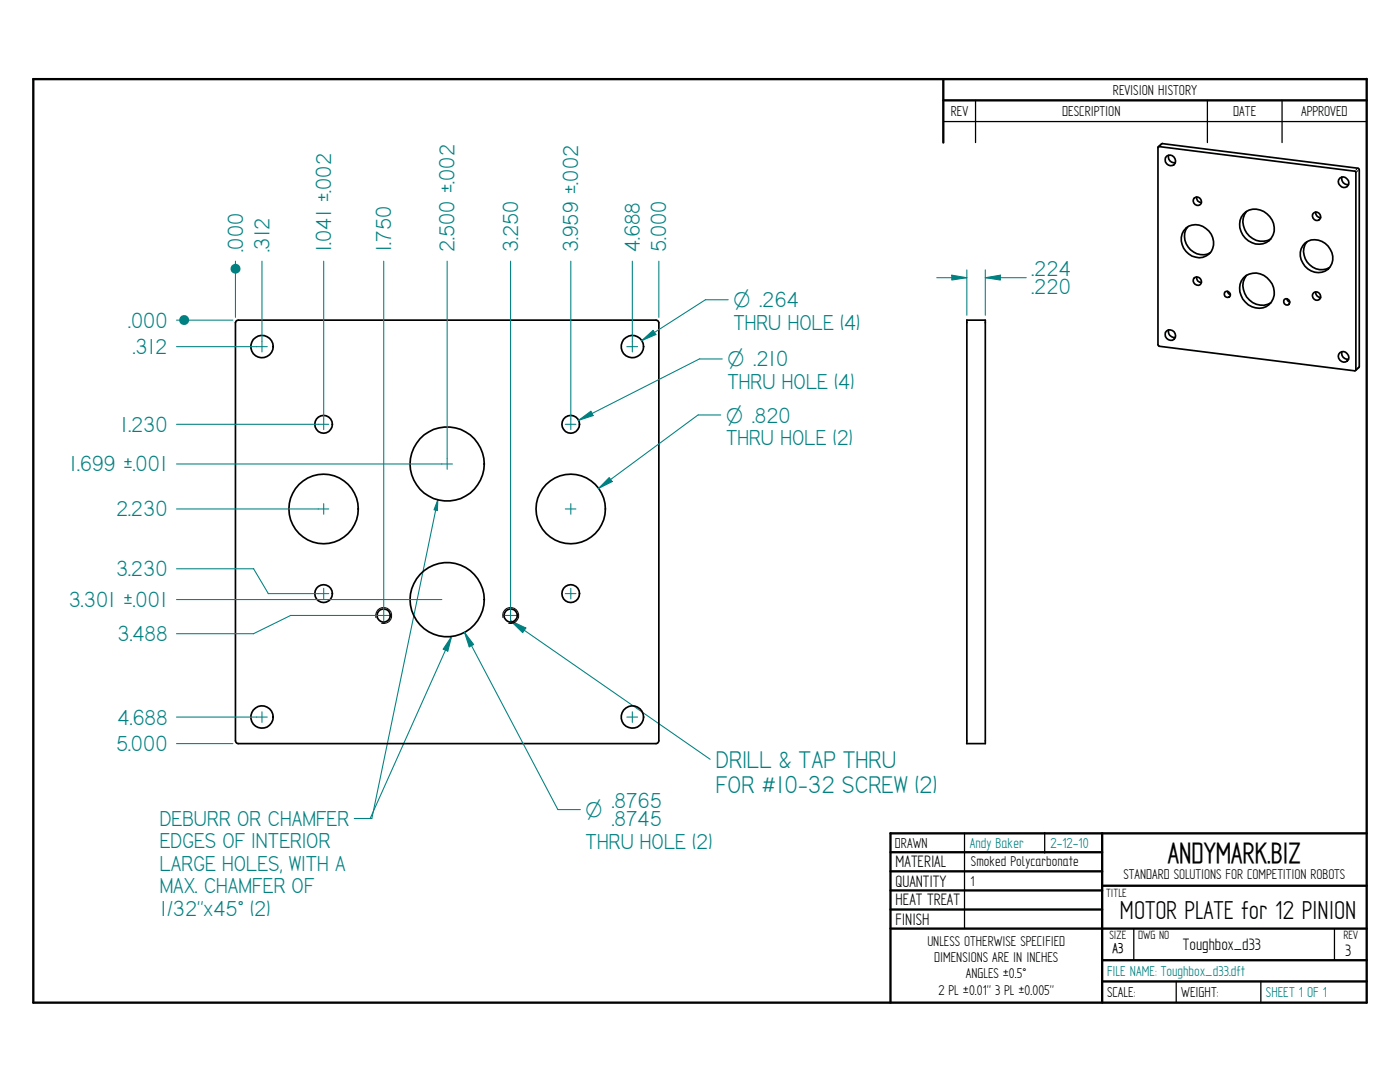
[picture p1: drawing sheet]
<svg xmlns="http://www.w3.org/2000/svg" width="279mm" height="216mm" viewBox="0 0 279 216" stroke-linecap="round" stroke-linejoin="round" font-family="sans-serif">
<g fill="none" stroke="#000" stroke-width=".47">
<path d="M6.6 15.8l266.2-.1v184.4h-266.2v-184.3M188.3 15.8v12.6M188.3 20h84.5M177.7 166.2v33.9M177.7 166.3h95.1M177.7 170.1h42.3M177.7 173.9h42.3M177.7 177.7h42.3M220 166.2v33.9M220 176.7h52.8M177.7 181.5h42.3M177.7 185.3h95.1"/>
<path d="M220 191.6h52.8M220 195.8h52.8"/>
</g>
<path d="M188.3 24.3h84.5M194.7 20v8.4M241 20v8.4M255.9 20v8.4M192.5 166.2v19.1M208.5 166.1v4.1M226.3 185.3v6.3M234.7 195.8v4.3M251.6 195.8v4.3M266.3 185.3v6.3" fill="none" stroke="#000" stroke-width=".25"/>
<g fill="none" stroke="#000" stroke-width=".34">
<path d="M231.1 29.5l.3-.2 39.2 4.9v39.5l-.2 .3-39.1-4.9M231.1 29.4v39.4l.3 .3M231.1 29.3l.9-.6 39.2 5 .1 39.5-.7 .7M232.8 31.2a1.09 1.09 0 0 1 1.6 .3 1.09 1.09 0 0 1-.4 1.5 1.14 1.14 0 0 1-1.3-.5 1.14 1.14 0 0 1 .1-1.3zM233.2 31a1.18 1.18 0 0 0 1.4 1.5M238.4 39.5a.86 .86 0 0 1 1.2 .3 .86 .86 0 0 1-.4 1.2 .9 .9 0 0 1-.9-.5 .9 .9 0 0 1 .1-1zM238.8 39.3a.95 .95 0 0 0 1 1.1M267.4 35.5a1.07 1.07 0 0 1 1.7 .5 1.07 1.07 0 0 1-1 1.4 1.13 1.13 0 0 1-.9-.7 1.13 1.13 0 0 1 .2-1.2zM267.8 35.3a1.19 1.19 0 0 0 1.3 1.5M236.7 45.6a3.5 3.5 0 0 1 3.8-.2 3.5 3.5 0 0 1 1.7 3.5 2.97 2.97 0 0 1-5 1.8 3.4 3.4 0 0 1-.5-5.1zM237 45.3a3.6 3.6 0 0 0 .3 4.3 3.6 3.6 0 0 0 4.3 .8M238.4 55.4a.87 .87 0 0 1 1.2 .3 .87 .87 0 0 1-.4 1.2 .93 .93 0 0 1-.9-.4 .93 .93 0 0 1 .1-1.1z"/>
<path d="M238.8 55.2a.91 .91 0 0 0 1 1.1M245 58.1l.3 .6 .2 .1M248.2 55.5a3.7 3.7 0 0 1 4.5-.3 3.7 3.7 0 0 1 1.4 4.4 3.4 3.4 0 0 1-3 1.9 3.4 3.4 0 0 1-3.1-1.8 3.5 3.5 0 0 1 .2-4.2zM248.2 42.7a3.6 3.6 0 0 1 5.7 1.2 3.2 3.2 0 0 1-.6 4.1 3.2 3.2 0 0 1-4.2 0 3.7 3.7 0 0 1-.9-5.3zM248.8 42.2a3.8 3.8 0 0 0 .3 4.6 3.8 3.8 0 0 0 4.5 .9M248.8 54.9a3.8 3.8 0 0 0 .2 4.7 3.8 3.8 0 0 0 4.6 .9M256.3 59.7a.65 .65 0 0 1 1 .3 .65 .65 0 0 1-.4 .9 .7 .7 0 0 1-.7-.4 .7 .7 0 0 1 .1-.8zM256.8 59.6l.1 .3 .5 .4M260.4 48.5a3.5 3.5 0 0 1 5.4 1.9 2.96 2.96 0 0 1-1.1 3.6 2.96 2.96 0 0 1-3.7-.3 3.4 3.4 0 0 1-.6-5.2zM260.8 48.3a3.5 3.5 0 0 0 .3 4.3 3.5 3.5 0 0 0 4.2 .8M262.6 42.3a.96 .96 0 0 0 1 1.1M262.6 58.3a.95 .95 0 0 0 1 1.1"/>
<path d="M232.8 66a1.1 1.1 0 0 1 1.6 .3 1.1 1.1 0 0 1-.4 1.6 1.15 1.15 0 0 1-1.3-.5 1.15 1.15 0 0 1 .1-1.4zM233.2 65.8a1.18 1.18 0 0 0 1.4 1.5M267.4 70.4a1.12 1.12 0 0 1 1.5 .2 1.12 1.12 0 0 1 0 1.5 1.12 1.12 0 0 1-1.5-.3 1.12 1.12 0 0 1 0-1.4zM267.8 70.2a1.18 1.18 0 0 0 1.3 1.5"/>
<circle cx="245" cy="58.8" r=".61"/>
<circle cx="262.8" cy="59.1" r=".83"/>
<circle cx="262.8" cy="43.2" r=".83"/>
</g>
<path d="M231.8 28.9l-.3 .2M270.8 33.7l-.2 .3M271 34l-.2 .2M271.1 73.3l-.3 .3" fill="none" stroke="#000" stroke-width=".2"/>
<path d="M101.9 123.9l39.8 27.6" fill="none" stroke="#008080" stroke-width=".21"/>
<path d="M101.9 123.9l3 1.4-.6 .9z" fill="#008080"/>
<path d="M90.1 127l-16.2 36.3M101.9 123.9l3 1.4-.6 .9z" fill="none" stroke="#008080" stroke-width=".21"/>
<path d="M90.1 127l-.7 2.9-1-.4z" fill="#008080"/>
<path d="M87.4 99.7l-13.2 63.6M90.1 127l-.7 2.9-1-.4zM70.7 163.3h3.2" fill="none" stroke="#008080" stroke-width=".21"/>
<path d="M87.4 99.7l-.1 2.2-.7-.2z" fill="#008080"/>
<g fill="none" stroke="#008080" stroke-width=".21">
<path d="M47 52.1v11.2M51.2 69.2h2.1M52.3 68.1v2.1M125.1 69.2h2.2M126.2 68.1v2.1M63.5 84.7h2.1M64.6 83.6v2.1M87.4 99.7l-.1 2.2-.7-.2zM88.1 92.6h2.2M89.2 91.5v2.1M112.8 84.7h2.1M113.9 83.6v2.1"/>
<path d="M63.5 118.4h2.1M63.5 101.6h2.1M64.6 100.5v2.1M64.6 117.4v2.1M112.8 118.4h2.1M112.8 101.6h2.1M113.9 100.5v2.1M113.9 117.4v2.1M75.5 122.8h2.1M76.6 121.8v2.1M100.8 122.8h2.2M101.9 121.8v2.1"/>
<path d="M51.2 143.1h2.1M52.3 142v2.1M125.1 143.1h2.2M126.2 142v2.1M71 163.3h3.2"/>
</g>
<g fill="none" stroke="#000" stroke-width=".34">
<path d="M47 64.4l.2-.4 .3-.1h83.4l.3 .1 .3 .4v83.4l-.3 .5-83.7 .1M47 64.3v83.5l.2 .5 .3 .1M193 63.9h3.6v84.5h-3.7z"/>
<circle cx="52.3" cy="69.2" r="2.22"/>
<circle cx="126.2" cy="69.2" r="2.22"/>
<circle cx="64.6" cy="84.7" r="1.77"/>
<circle cx="89.3" cy="92.6" r="7.4"/>
<circle cx="113.9" cy="84.7" r="1.77"/>
<circle cx="64.6" cy="118.5" r="1.77"/>
<circle cx="64.6" cy="101.6" r="6.9"/>
<circle cx="89.2" cy="119.7" r="7.4"/>
<circle cx="113.9" cy="118.5" r="1.77"/>
<circle cx="113.9" cy="101.6" r="6.9"/>
<circle cx="76.6" cy="122.8" r="1.32"/>
<circle cx="101.9" cy="122.8" r="1.32"/>
<circle cx="52.3" cy="143.1" r="2.22"/>
<circle cx="126.2" cy="143.1" r="2.22"/>
</g>
<path d="M75 123.2a1.61 1.61 0 0 1 1.4-2 1.61 1.61 0 0 1 1.8 1.8 1.61 1.61 0 0 1-2 1.4M100.4 123.2a1.61 1.61 0 0 1 1.4-2 1.61 1.61 0 0 1 1.7 1.8 1.61 1.61 0 0 1-2 1.4" fill="none" stroke="#000" stroke-width=".2"/>
<circle cx="47" cy="53.6" r="1" fill="#008080"/>
<path d="M52.3 52.1v16M64.6 52.1v31.5M76.6 52.1v69.7M89.2 52.1v39.4M101.9 52.1v69.7M113.9 52.1v31.5M126.2 52.1v16M131.5 52.1v11.2M35.2 63.9h11.3" fill="none" stroke="#008080" stroke-width=".21"/>
<circle cx="36.8" cy="63.9" r="1.01" fill="#008080"/>
<path d="M35.2 69.2h16M35.2 84.7h28.3M35.2 92.6h53M121.6 95.3l.6 .8-2.7 1.4zM139.4 82.8l-19.9 14.7M35.2 101.6h28.3M35.2 113.5h15.4M35.2 119.6h53M50.6 113.5l3 4.9M53.5 118.4h10M35.2 143.1h16M35.2 148.4h11.3" fill="none" stroke="#008080" stroke-width=".21"/>
<path d="M121.6 95.3l.6 .8-2.7 1.4z" fill="#008080"/>
<path d="M140.8 59.8l-12.7 8.1M128.1 67.9l2.2-2 .6 .9zM139.4 82.8h4.4" fill="none" stroke="#008080" stroke-width=".21"/>
<path d="M128.1 67.9l2.2-2 .6 .9z" fill="#008080"/>
<path d="M140.8 59.8h4.5M139.7 71.6l-24.2 12.3M115.5 83.9l2.4-1.9 .5 .9z" fill="none" stroke="#008080" stroke-width=".21"/>
<path d="M115.5 83.9l2.4-1.9 .5 .9z" fill="#008080"/>
<path d="M139.7 71.6h4.4M92.7 126.2l1.8 2.4-.9 .5zM92.7 126.2l18.6 35.3" fill="none" stroke="#008080" stroke-width=".21"/>
<path d="M92.7 126.2l1.8 2.4-.9 .5z" fill="#008080"/>
<path d="M189.9 54.9l3.1 .5-3.1 .5zM111.3 161.5h4.5" fill="none" stroke="#008080" stroke-width=".21"/>
<path d="M189.9 54.9l3.1 .5-3.1 .5z" fill="#008080"/>
<path d="M196.6 55.4l3-.5v1z" fill="none" stroke="#008080" stroke-width=".21"/>
<path d="M196.6 55.4l3-.5v1z" fill="#008080"/>
<path d="M186.9 55.4h6.1M193 53.8v9.1M196.6 53.8v9.1M196.6 55.4h8.2M35.2 126.4h15.4M75.5 122.8h-17.5l-7.4 3.6" fill="none" stroke="#008080" stroke-width=".21"/>
<text font-size="6.5" x="233.1" y="172.2">ANDYMARK.BIZ</text>
<text font-size="5.9" x="223.5" y="183.3">MOTOR PLATE for 12 PINION</text>
<g font-size="5.5" fill="#008080">
<text x="142.9" y="153.2">DRILL &amp; TAP THRU</text>
<text x="142.9" y="158.2">FOR #10-32 SCREW (2)</text>
</g>
<g font-size="4.9" fill="#008080">
<text x="48.5" y="50.3" transform="rotate(-90 48.5 50.3)">.000</text>
<text x="53.8" y="50.3" transform="rotate(-90 53.8 50.3)">.312</text>
<text x="66.1" y="50.3" transform="rotate(-90 66.1 50.3)">1.041 ±.002</text>
<text x="78.1" y="50.3" transform="rotate(-90 78.1 50.3)">1.750</text>
<text x="90.7" y="50.3" transform="rotate(-90 90.7 50.3)">2.500 ±.002</text>
<text x="103.4" y="50.3" transform="rotate(-90 103.4 50.3)">3.250</text>
<text x="115.4" y="50.3" transform="rotate(-90 115.4 50.3)">3.959 ±.002</text>
<text x="127.7" y="50.3" transform="rotate(-90 127.7 50.3)">4.688</text>
<text x="133" y="50.3" transform="rotate(-90 133 50.3)">5.000</text>
<text x="205.9" y="55.1">.224</text>
<text x="205.9" y="58.7">.220</text>
<text x="25.6" y="65.4">.000</text>
<text x="146.4" y="65.8">THRU HOLE (4)</text>
<text x="26.5" y="70.7">.312</text>
<text x="145.2" y="77.6">THRU HOLE (4)</text>
<text x="24" y="86.1">1.230</text>
<text x="144.9" y="88.8">THRU HOLE (2)</text>
<text x="13.9" y="94.1">1.699 ±.001</text>
<text x="23.2" y="103">2.230</text>
<text x="23.2" y="115">3.230</text>
<text x="13.7" y="121.2">3.301 ±.001</text>
<text x="23.5" y="128">3.488</text>
<text x="23.2" y="149.9">5.000</text>
<text x="23.5" y="144.6">4.688</text>
<text x="122.1" y="161.2">.8765</text>
<text x="31.9" y="164.8">DEBURR OR CHAMFER</text>
<text x="122.1" y="164.8">.8745</text>
<text x="31.9" y="169.3">EDGES OF INTERIOR</text>
<text x="31.9" y="173.8">LARGE HOLES, WITH A</text>
<text x="116.9" y="169.3">THRU HOLE (2)</text>
<text x="31.9" y="178.3">MAX. CHAMFER OF</text>
<text x="31.9" y="182.8">1/32&quot;x45v (2)</text>
</g>
<g font-size="4.6" fill="#008080">
<text x="146.4" y="61.3">O .264</text>
<text x="145.2" y="73.1">O .210</text>
<text x="144.9" y="84.3">O .820</text>
<text x="116.9" y="163">O</text>
</g>
<g font-size="3.7">
<text x="178.7" y="173.1">MATERIAL</text>
<text x="178.7" y="177">QUANTITY</text>
<text x="178.7" y="180.7">HEAT TREAT</text>
<text x="178.7" y="184.5">FINISH</text>
<text x="236.1" y="189.6">Toughbox_d33</text>
<text x="268.5" y="190.8">3</text>
</g>
<g font-size="3.2">
<text x="189.7" y="23.1">REV</text>
<text x="212" y="23.1">DESCRIPTION</text>
<text x="222.1" y="18.9">REVISION HISTORY</text>
<text x="246.1" y="23.1">DATE</text>
<text x="259.7" y="23.1">APPROVED</text>
<text x="178.6" y="169.2">DRAWN</text>
<text x="193.8" y="172.8">Smoked Polycarbonate</text>
<text x="193.7" y="176.9">1</text>
<text x="224.2" y="175.5">STANDARD SOLUTIONS FOR COMPETITION ROBOTS</text>
<text x="185.1" y="188.7">UNLESS OTHERWISE SPECIFIED</text>
<text x="186.4" y="192">DIMENSIONS ARE IN INCHES</text>
<text x="222" y="190.2">A3</text>
<text x="192.7" y="195.2">ANGLES ±0.5°</text>
<text x="187.3" y="198.5">2 PL ±0.01&quot; 3 PL ±0.005&quot;</text>
<text x="220.9" y="198.9">SCALE:</text>
<text x="235.8" y="198.9">WEIGHT:</text>
</g>
<g font-size="3.2" fill="#008080">
<text x="193.5" y="169.2">Andy Baker</text>
<text x="209.6" y="169.3">2-12-10</text>
<text x="220.9" y="194.7">FILE NAME: Toughbox_d33.dft</text>
<text x="252.6" y="199">SHEET 1 OF 1</text>
</g>
<g font-size="2.7">
<text x="220.8" y="178.9">TITLE</text>
<text x="221.4" y="187.5">SIZE</text>
<text x="227.1" y="187.5">DWG NO</text>
<text x="268.1" y="187.5">REV</text>
</g>
</svg>
